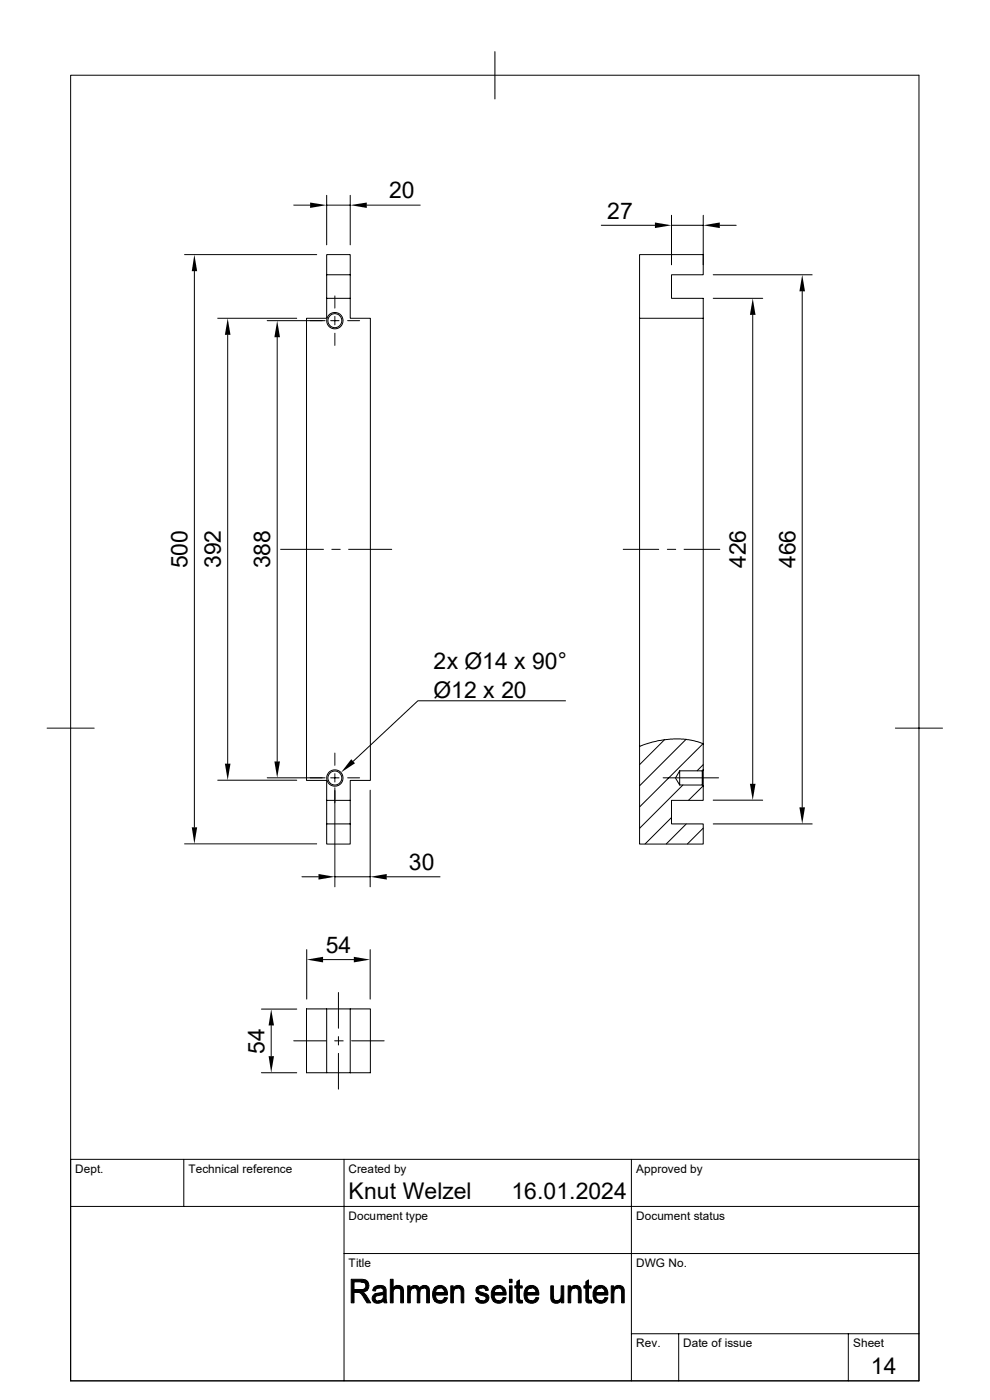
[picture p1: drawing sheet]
<svg xmlns="http://www.w3.org/2000/svg" width="210mm" height="297mm" viewBox="0 0 210 297" stroke-linecap="round" stroke-linejoin="round" font-family="sans-serif">
<g fill="none" stroke="#000" stroke-width=".21">
<path d="M15 16h179.9v276.9h-179.9zM105 11v10M39.2 54h28M41.2 57.5v118M62.3 43.5h3.5M69.3 58.3v-4.3h5v4.3M69.3 41.4v10.5M69.3 43.5h5M74.3 58.3v5h-5M74.3 58.3h-5v5M74.3 41.4v10.5M77.8 43.5h11.4"/>
<path d="M127.6 47.8h11.3M142.5 45.7v10.5M142.5 47.8h6.7M149.2 45.7v10.5M151.3 58.3h21M152.7 47.8h3.5M46.2 67.5h16.7M48.3 71v91M56.7 68h12.3M58.8 71.5v90M69.3 63.3v4.2h-4.3v98.1h4.3v4.2M70.1 68h1.8"/>
<path d="M71 62.8v2.6M71 67.1v1.8M71 70.7v2.6M73.7 68h2.6M74.3 63.3v4.2h4.3v98.1h-4.3v4.2M135.7 67.5v-13.5h13.5v4.3h-6.7v5h6.7v94.5M149.2 67.5h-13.5v90.9M151.3 63.3h10.5M159.7 66.8v99.5M170.2 61.8v109.5M59.5 116.5h9.1M70.4 116.5h1.8"/>
<path d="M74 116.5h9.1M132.2 116.5h7.5M141.6 116.5h1.7M145.1 116.5h7.6M10 154.5h10M71 159.8v2.5M120 148.7h-31.4l-13.7 12.8M135.7 158.4v20.7h13.5v-4.3h-6.7v-5h6.7v-3l-.2-.3h-4.8l-.9-1.4 .9-1.6h4.8l.2-.2M141 156.9l-5.3 5.3M145.5 156.8l-9.8 9.9M149.1 157.8l-13.4 13.4M149.2 157.8l-1.2-.4-1.9-.5-3.2-.1-3.5 .4-3.7 1.2"/>
<path d="M149.2 157.8v5.5M189.9 154.5h10M39.2 179h28M46.2 165.5h16.7M56.7 165h12.3M69.3 169.8h5v5M69.3 169.8v5h5M69.3 174.8v4.3h5v-4.3M70.1 165h1.8M71 164.1v1.8M71 167.1v21M73.7 165h2.6"/>
<path d="M78.5 167.6v20.5M140.7 165h11.7M142.5 173.4l-5.6 5.6M144.2 163.5v3M144.9 166.5l-9.2 9.2M145.6 174.8l-4.2 4.2M149 163.5v3M149.1 166.8l-3 3M149.2 162.2l-1.3 1.3M149.2 175.7l-3.4 3.3M149.2 163.3v3.5M151.3 169.8h10.5"/>
<path d="M151.3 174.8h21M64.1 186h3.5M71 186h7.5M82 186h11.3M55.5 214.1h7.4M57.5 217.6v6.5M65.1 201.5v10.5M68.5 203.6h6.6M69.3 214h9.3v13.6h-4.3M71.8 210.6v7.5M71.8 219.9v1.8M74.3 214v13.6"/>
<path d="M78.5 201.5v10.5M55.5 227.6h7.4M62.3 220.8h6.9M69.3 227.6v-13.6h-4.3v13.6h9.3M71 220.8h1.8M71.8 223.5v7.6M74.6 220.8h6.9M15 255.9h179.9M39 246v9.9M73 246v46.9M133.9 246v46.9M194.9 246h-179.9v46.9"/>
<path d="M73 265.9h121.9M133.9 283h61M144 283v9.9M180 283v9.9"/>
<circle cx="71" cy="68" r="1.74"/>
<circle cx="71" cy="68" r="1.49"/>
<circle cx="71" cy="165.1" r="1.74"/>
<circle cx="71" cy="165.1" r="1.49"/>
</g>
<g fill="#000" stroke="#000" stroke-width=".21">
<path d="M74.5 271.4h2.7l.4 .1 .4 .4h-2.9v1.7h2.8l-.2 .3-.8 .3h-1.8v2.2h-.6z" fill-rule="evenodd"/>
<path d="M75.8 274.2h1.1l.4 .2 1.4 2h-.8l-.7-1a1.59 1.59 0 0 0-1.4-1.2z" fill-rule="evenodd"/>
<path d="M76.6 271.9h1.4l.3 .9-.4 .8h-2.8h1.4a.86 .86 0 0 0 1.1-.7 .86 .86 0 0 0-1-1z" fill-rule="evenodd"/>
<path d="M79.3 273.2h1.2a.73 .73 0 0 0-.9 .7l-.5-.1z" fill-rule="evenodd"/>
<path d="M79.3 274.7l.2-.2 1.8 .1-.9 .2a.61 .61 0 0 0-.8 .5 .61 .61 0 0 0 .7 .7l1 .1a1.27 1.27 0 0 1-1.5 .4 1.27 1.27 0 0 1-.8-1.3z" fill-rule="evenodd"/>
<path d="M79.4 273.1a1.76 1.76 0 0 1 2.4 .2l.3 3.1h-.6l-.1-.4-.8-.1 .6-.4 .1-.9-1.8-.1 1.1-.2a.54 .54 0 0 0 .8-.5 .54 .54 0 0 0-.7-.6z" fill-rule="evenodd"/>
<path d="M80.3 276h1.1z" fill-rule="evenodd"/>
<path d="M82.8 271.4h.6v1.8h2l-1.4 .1-.5 .3-.1 2.8h-.6z" fill-rule="evenodd"/>
<path d="M83.6 273a1.29 1.29 0 0 1 1.8 .2h-2z" fill-rule="evenodd"/>
<path d="M84.3 273.2h1.1l.1 .2 .1 3h-.6v-2.3a.74 .74 0 0 0-.7-.9z" fill-rule="evenodd"/>
<path d="M86.5 272.8h.5v.5h.5l-.2 .1-.2 .6-.1 2.4h-.5z" fill-rule="evenodd"/>
<path d="M87.1 273.2h.8l-.9 .1z" fill-rule="evenodd"/>
<path d="M87.2 273a1.07 1.07 0 0 1 1.8 .3l-1.9-.1z" fill-rule="evenodd"/>
<path d="M88.3 273.3l1.6-.1-.1 .1a.85 .85 0 0 0-.7 1v2.1h-.6v-2.5z" fill-rule="evenodd"/>
<path d="M89.2 273a1.09 1.09 0 0 1 1.3-.2 1.09 1.09 0 0 1 .6 1.1v2.5h-.6v-2.5a.58 .58 0 0 0-.6-.7h-.8z" fill-rule="evenodd"/>
<path d="M92.2 273.2h1.2l-.7 .3-.3 .7 2.5 .1v.4h-2.5l.3 1 .7 .3h-1.2a2.52 2.52 0 0 1 0-2.8z" fill-rule="evenodd"/>
<path d="M92.3 273.1a1.58 1.58 0 0 1 1.7-.3 1.58 1.58 0 0 1 .9 1.5l-2.5-.1h1.9l-.2-.6-.3-.3-1.6-.1z" fill-rule="evenodd"/>
<path d="M92.2 276h1.3l.4-.2 .4-.5h.6a1.62 1.62 0 0 1-2.7 .7z" fill-rule="evenodd"/>
<path d="M95.6 272.8h.5v.5h.6l-.3 .3-.2 .4v2.4h-.6z" fill-rule="evenodd"/>
<path d="M96.2 273.2h.9l-1 .1z" fill-rule="evenodd"/>
<path d="M96.5 272.9a1.22 1.22 0 0 1 1.4 0 1.22 1.22 0 0 1 .5 1.3v2.2h-.6v-2.2a.76 .76 0 0 0-.7-1h-.9z" fill-rule="evenodd"/>
<path d="M101.1 273.2h1.2a.5 .5 0 0 0-.7 .4 .5 .5 0 0 0 .6 .6l.3 .1a1.14 1.14 0 0 1 1.2 1.3 1.14 1.14 0 0 1-1.5 .9l-.6-.1-.4-.4h1.1a.59 .59 0 0 0 .8-.5 .59 .59 0 0 0-.7-.6 1.17 1.17 0 0 1-1.3-1.7z" fill-rule="evenodd"/>
<path d="M100.9 275.3h.6v.1a.76 .76 0 0 0 .8 .6h-1.1z" fill-rule="evenodd"/>
<path d="M101.3 273a1.4 1.4 0 0 1 2.3 .7l-.6 .1a.66 .66 0 0 0-.7-.6h-1.2z" fill-rule="evenodd"/>
<path d="M104.6 273.2h1.2l-.6 .3-.3 .7 2.5 .1v.4h-2.6l.3 1 .7 .3h-1.2a2.52 2.52 0 0 1 0-2.8z" fill-rule="evenodd"/>
<path d="M104.7 273.1a1.58 1.58 0 0 1 1.7-.3 1.58 1.58 0 0 1 1 1.5l-2.5-.1h1.9l-.1-.4-.4-.5-1.7-.1z" fill-rule="evenodd"/>
<path d="M104.6 276h1.4l.3-.2 .4-.5h.7a1.62 1.62 0 0 1-2.8 .7z" fill-rule="evenodd"/>
<path d="M108.1 272.8h.5v3.6h-.5z" fill-rule="evenodd"/>
<path d="M108.1 271.4h.5v.7h-.5z" fill-rule="evenodd"/>
<path d="M109.6 271.9l.6-.4v1.3h.6v.5h-.6v2.2l.1 .3 .2 .1h-.9v-2.6h-.4v-.5h.4z" fill-rule="evenodd"/>
<path d="M109.6 275.9l1.2-.1 .1 .6h-.4a.67 .67 0 0 1-.9-.5z" fill-rule="evenodd"/>
<path d="M111.6 273.2h1.2l-.7 .3-.3 .7 2.5 .1v.4h-2.5l.2 .8 .3 .3 .5 .2h-1.2a2.52 2.52 0 0 1 0-2.8z" fill-rule="evenodd"/>
<path d="M111.6 273.2a1.55 1.55 0 0 1 1.7-.4 1.55 1.55 0 0 1 1 1.5l-2.5-.1h1.9l-.1-.5-.4-.4z" fill-rule="evenodd"/>
<path d="M111.6 276h1.3l.4-.2 .4-.5h.6a1.61 1.61 0 0 1-2.7 .7z" fill-rule="evenodd"/>
<path d="M116.8 272.8h.6l.1 2.8 .5 .4h1a1.19 1.19 0 0 1-1.5 .4 1.19 1.19 0 0 1-.7-1.4z" fill-rule="evenodd"/>
<path d="M118.1 276l.5-.2 .5 .1z" fill-rule="evenodd"/>
<path d="M119 272.8h.6v3.6h-.5v-.5l-.5-.1 .4-.6z" fill-rule="evenodd"/>
<path d="M120.5 272.8h.5v.5h.6l-.3 .3-.2 .4v2.4h-.6z" fill-rule="evenodd"/>
<path d="M121.1 273.2h.9l-1 .1z" fill-rule="evenodd"/>
<path d="M121.4 272.9a1.22 1.22 0 0 1 1.4 0 1.22 1.22 0 0 1 .5 1.3v2.2h-.6v-2.2a.76 .76 0 0 0-.7-1h-.9z" fill-rule="evenodd"/>
<path d="M124.3 271.9l.5-.4v1.3h.6v.5h-.6v2.2l.2 .3 .2 .1h-.9v-2.6h-.4v-.5h.4z" fill-rule="evenodd"/>
<path d="M124.3 275.9l1.1-.1 .1 .6h-.4a.67 .67 0 0 1-.8-.5z" fill-rule="evenodd"/>
<path d="M126.2 273.2h1.2l-.7 .3-.3 .7 2.5 .1v.4h-2.5l.3 1 .7 .3h-1.2a2.52 2.52 0 0 1 0-2.8z" fill-rule="evenodd"/>
<path d="M126.3 273.1a1.58 1.58 0 0 1 1.7-.3 1.58 1.58 0 0 1 .9 1.5l-2.5-.1h2l-.1-.4-.5-.5-1.6-.1z" fill-rule="evenodd"/>
<path d="M126.2 276h1.4l.3-.2 .4-.5h.6a1.62 1.62 0 0 1-2.7 .7z" fill-rule="evenodd"/>
<path d="M129.7 272.8h.5v.5h.6l-.4 .3-.1 .4-.1 2.4h-.5z" fill-rule="evenodd"/>
<path d="M130.3 273.2h.8l-.9 .1z" fill-rule="evenodd"/>
<path d="M130.5 272.9a1.22 1.22 0 0 1 1.4 0 1.22 1.22 0 0 1 .5 1.3v2.2h-.5v-2.2a.76 .76 0 0 0-.8-1h-.8z" fill-rule="evenodd"/>
</g>
<g fill="#000">
<path d="M41.2 54l.6 3.5h-1.1zM65.8 43l3.5 .5-3.5 .6zM74.3 43.5l3.5-.5v1.1zM138.9 47.2l3.6 .6-3.6 .6zM149.2 47.8l3.5-.6v1.2zM48.3 67.5l.6 3.5h-1.2zM58.8 68l.6 3.5h-1.2zM159.7 63.3l.6 3.5h-1.2zM170.2 58.3l.6 3.5h-1.2zM40.7 175.5h1.1l-.6 3.5zM47.7 162h1.2l-.6 3.5zM58.2 161.5h1.2l-.6 3.5z"/>
<path d="M74.5 161.1l.8 .8-3 2zM159.1 166.3h1.2l-.6 3.5zM169.6 171.3h1.2l-.6 3.5zM67.6 185.4l3.4 .6-3.4 .6zM78.5 186l3.5-.6v1.2zM57.5 214.1l.6 3.5h-1.1zM65.1 203.6l3.4-.6v1.2zM75.1 203l3.4 .6-3.4 .6zM57 224.1h1.1l-.6 3.5z"/>
</g>
<g font-size="4.9">
<text x="82.5" y="42.1">20</text>
<text x="128.8" y="46.4">27</text>
<text x="39.8" y="120.6" transform="rotate(-90 39.8 120.6)">500</text>
<text x="46.8" y="120.6" transform="rotate(-90 46.8 120.6)">392</text>
<text x="57.3" y="120.6" transform="rotate(-90 57.3 120.6)">388</text>
<text x="158.2" y="120.5" transform="rotate(-90 158.2 120.5)">426</text>
<text x="168.7" y="120.5" transform="rotate(-90 168.7 120.5)">466</text>
<text x="92" y="142">2x Ø14 x 90°</text>
<text x="91.9" y="148">Ø12 x 20</text>
<text x="86.7" y="184.6">30</text>
<text x="69.1" y="202.1">54</text>
<text x="56.1" y="223.5" transform="rotate(-90 56.1 223.5)">54</text>
<text x="74" y="254.5">Knut Welzel</text>
<text x="108.5" y="254.5">16.01.2024</text>
<text x="184.7" y="291.6">14</text>
</g>
<g font-size="2.5">
<text x="16" y="248.8">Dept.</text>
<text x="40" y="248.8">Technical reference</text>
<text x="74" y="248.8">Created by</text>
<text x="134.9" y="248.8">Approved by</text>
<text x="74" y="258.7">Document type</text>
<text x="135" y="258.7">Document status</text>
<text x="74" y="268.7">Title</text>
<text x="135" y="268.7">DWG No.</text>
<text x="135" y="285.8">Rev.</text>
<text x="145" y="285.8">Date of issue</text>
<text x="181" y="285.8">Sheet</text>
</g>
</svg>
